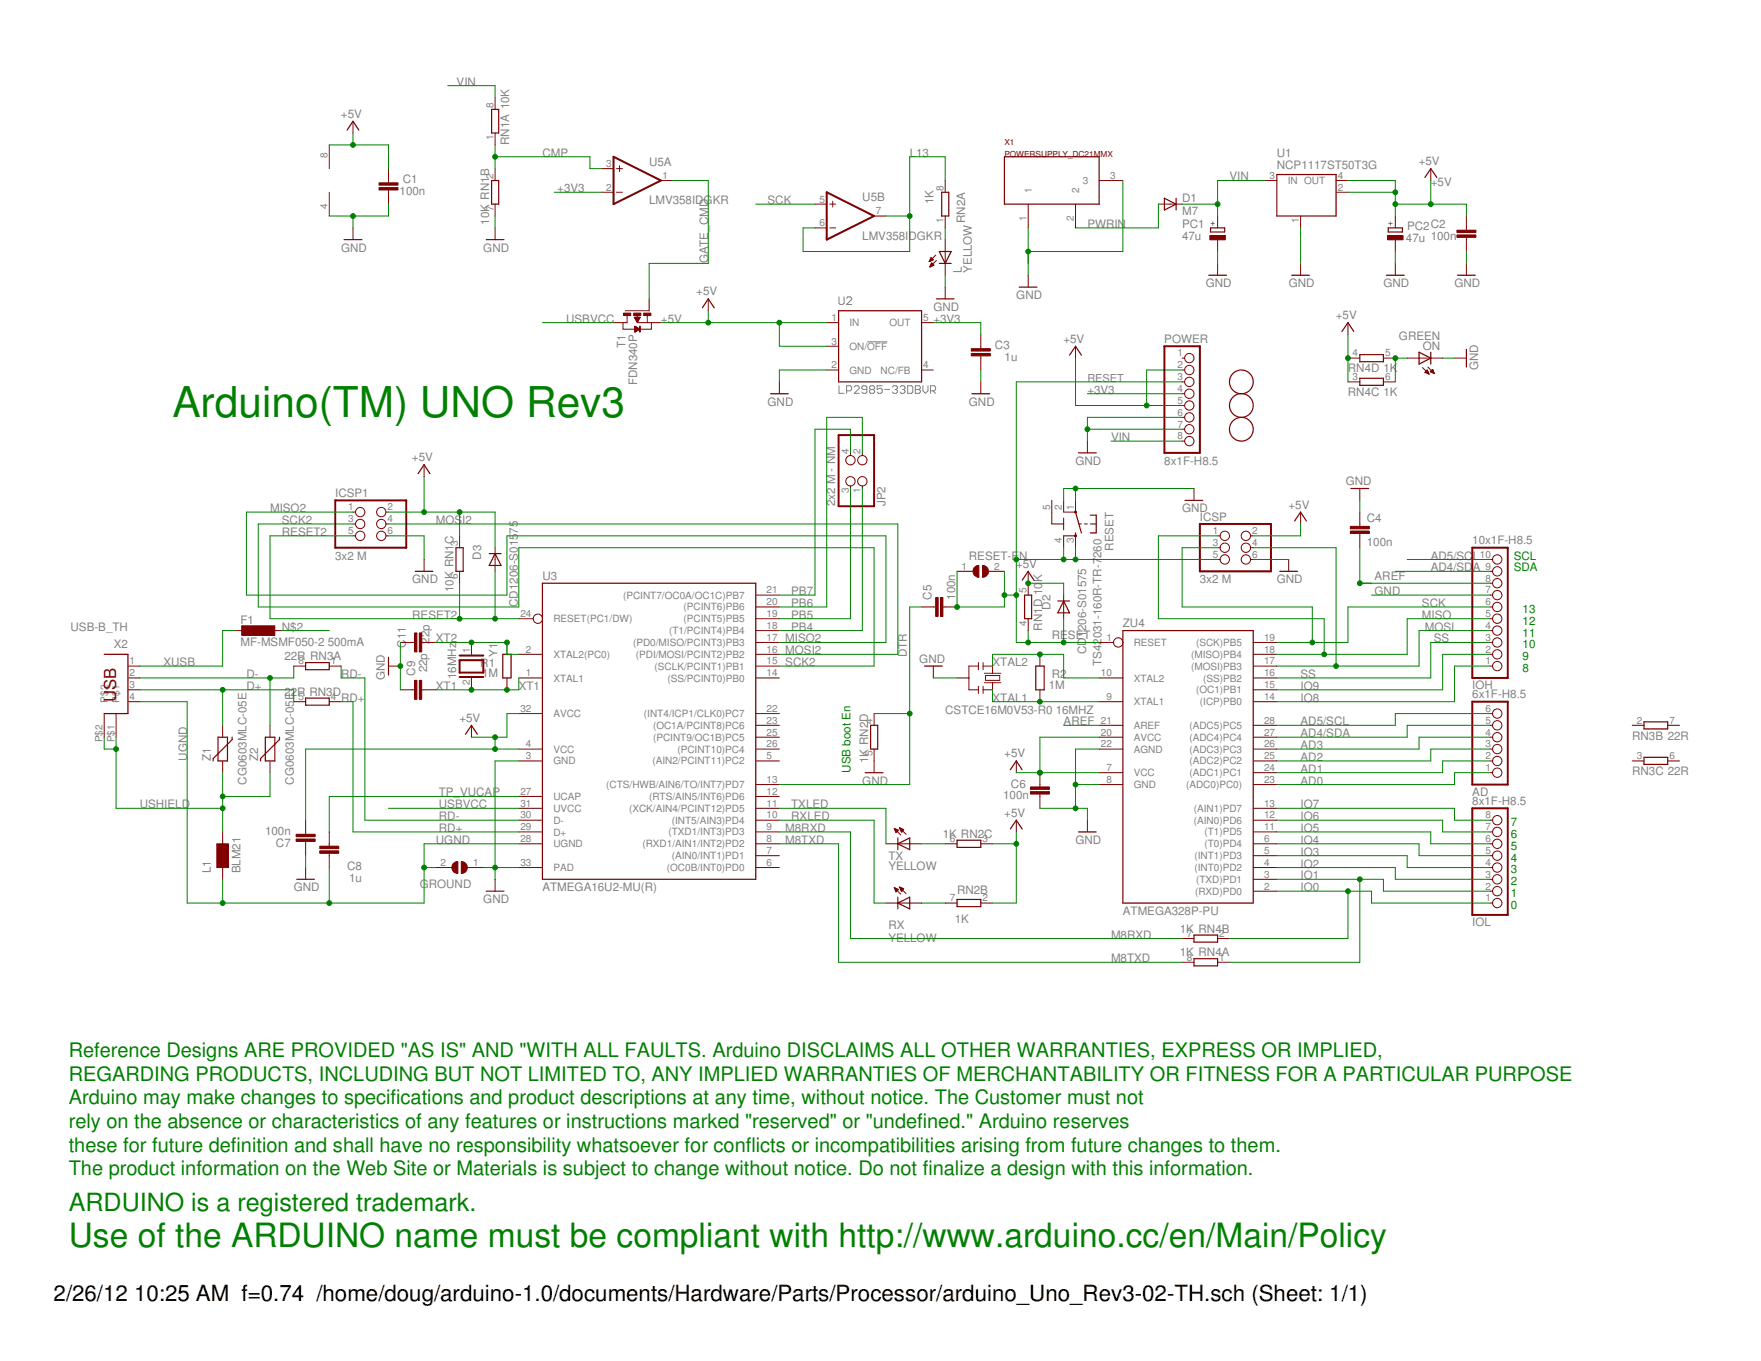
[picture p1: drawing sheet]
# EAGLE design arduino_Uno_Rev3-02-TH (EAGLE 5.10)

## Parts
AD  6x1F-H8.5  PINHD-1X6  [1X06]
C1  100n  C-EU0603-RND  [C0603-ROUND]
C2  100n  C-EU0603-RND  [C0603-ROUND]
C3  1u  C-EU0603-RND  [C0603-ROUND]
C4  100n  C-EU0603-RND  [C0603-ROUND]
C5  100n  C-EU0603-RND  [C0603-ROUND]
C6  100n  C-EU0603-RND  [C0603-ROUND]
C7  100n  C-EU0603-RND  [C0603-ROUND]
C8  1u  C-EU0603-RND  [C0603-ROUND]
C9  22p  C-EU0603-RND  [C0603-ROUND]
C11  22p  C-EU0603-RND  [C0603-ROUND]
D1  M7  DIODE-SMB  [SMB]
D2  CD1206-S01575  DIODE-MINIMELF  [MINIMELF]
D3  CD1206-S01575  DIODE-MINIMELF  [MINIMELF]
F1  MF-MSMF050-2 500mA  L-EUL1812  [L1812]
FD1  FIDUCIALMOUNT  [FIDUCIA-MOUNT]
FD2  FIDUCIALMOUNT  [FIDUCIA-MOUNT]
FD3  FIDUCIALMOUNT  [FIDUCIA-MOUNT]
GROUND  SJ  [SJ]
ICSP  3x2 M  PINHD-2X3  [2X03]
ICSP1  3x2 M  PINHD-2X3  [2X03]
IOH  10x1F-H8.5  PINHD-1X10_ARD  [1X10]
IOL  8x1F-H8.5  PINHD-1X8  [1X08]
JP2  2x2 M - NM  PINHD-2X2  [2X02]
L  YELLOW  LEDCHIP-LED0805  [CHIP-LED0805]
L1  BLM21  WE-CBF_0805  [0805]
ON  GREEN  LEDCHIP-LED0805  [CHIP-LED0805]
PC1  47u  CPOL-EUD  [PANASONIC_D]
PC2  47u  CPOL-EUD  [PANASONIC_D]
POWER  8x1F-H8.5  PINHD-1X8  [1X08]
R1  1M  R-EU_R0603  [R0603-ROUND]
R2  1M  R-EU_R0603  [R0603-ROUND]
RESET  TS42031-160R-TR-7260  TS42  [TS42]
RESET-EN  SJ  [SJ]
RN1  10K  4R-NCAY16  [CAY16]
RN2  1K  4R-NCAY16  [CAY16]
RN3  22R  4R-NCAY16  [CAY16]
RN4  1K  4R-NCAY16  [CAY16]
RX  YELLOW  LEDCHIP-LED0805  [CHIP-LED0805]
T1  FDN340P  PMOSSOT23  [SOT-23]
TX  YELLOW  LEDCHIP-LED0805  [CHIP-LED0805]
U1  NCP1117ST50T3G  MC33269ST-3.3T3  [SOT223]
U2  LP2985-33DBVR  LP2985-XXDBVR33  [SOT23-DBV]
U3  ATMEGA16U2-MU(R)  ATMEGA16U2-MU  [MLF32]
U5  LMV358IDGKR  LMV358MMX  [MSOP08]
U$1  DISCLAIMER  [DISCLAIMER]
X1  POWERSUPPLY_DC21MMX  [POWERSUPPLY_DC-21MM]
X2  USB-B_TH  PN61729  [PN61729]
Y1  16MHz  XTAL/S  [QS]
Y2  CSTCE16M0V53-R0 16MHZ  RESONATORMU  [RESONATOR]
Z1  CG0603MLC-05E  VARISTORCN0603  [CT/CN0603]
Z2  CG0603MLC-05E  VARISTORCN0603  [CT/CN0603]
ZU4  ATMEGA328P-PU  [DIL28-3]

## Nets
+3V3: C3.2 POWER.4 U2.5(OUT) U5.2(A:-IN)
+5V [usbvcc]: C1.2 C2.2 C6.2 C7.1 D2.C D3.C ICSP1.2 ICSP.2 PC2.+ POWER.2 POWER.5 RN1.3 RN1.5 RN2.2 RN2.3 RN4.3 RN4.4 T1.2(S) U1.2(OUT) U1.4(OUT) U2.1(IN) U2.3(ON/!OFF) U3.4(VCC) U3.32(AVCC) U5.8(P:V+) ZU4.7(VCC) ZU4.20(AVCC)
AD0: AD.1 ZU4.23((ADC0)PC0))
AD1: AD.2 ZU4.24((ADC1)PC1)
AD2: AD.3 ZU4.25((ADC2)PC2)
AD3: AD.4 ZU4.26((ADC3)PC3)
AD4/SDA: AD.5 IOH.9 ZU4.27((ADC4)PC4)
AD5/SCL: AD.6 IOH.10 ZU4.28((ADC5)PC5)
AREF [aref]: C4.2 IOH.8 ZU4.21(AREF)
CMP: RN1.1 RN1.2 U5.3(A:+IN)
D+: RN3.5 X2.3 Z1.1
D-: RN3.8 X2.2 Z2.1
DTR: C5.1 RN2.4 U3.13((CTS/HWB/AIN6/TO/INT7)PD7)
GATE_CMD: T1.3(G) U5.1(A:OUT)
GND [gnd]: C1.1 C2.1 C3.1 C4.1 C6.1 C7.2 C9.2 C11.2 GROUND.1 ICSP1.6 ICSP.6 IOH.7 L.C ON.C PC1.- PC2.- POWER.6 POWER.7 RESET.1 RESET.2 RN1.7 RN2.5 U1.1(GND/ADJ) U2.2(GND) U3.3(GND) U3.33(PAD) U5.4(P:V-) X1.1 X1.3 Y2.2 ZU4.8(GND) ZU4.22(AGND)
IO0: IOL.1 RN4.2 ZU4.2((RXD)PD0)
IO1: IOL.2 RN4.1 ZU4.3((TXD)PD1)
IO2: IOL.3 ZU4.4((INT0)PD2)
IO3: IOL.4 ZU4.5((INT1)PD3)
IO4: IOL.5 ZU4.6((T0)PD4)
IO5: IOL.6 ZU4.11((T1)PD5)
IO6: IOL.7 ZU4.12((AIN0)PD6)
IO7: IOL.8 ZU4.13((AIN1)PD7)
IO8: IOH.1 ZU4.14((ICP)PB0)
IO9: IOH.2 ZU4.15((OC1)PB1)
L13: RN2.8 U5.6(B:-IN) U5.7(B:OUT)
M8RXD: RN4.7 U3.9((TXD1/INT3)PD3)
M8TXD: RN4.8 U3.8((RXD1/AIN1/INT2)PD2)
MISO: ICSP.1 IOH.5 ZU4.18((MISO)PB4)
MISO2: ICSP1.1 U3.17((PD0/MISO/PCINT3)PB3)
MOSI: ICSP.4 IOH.4 ZU4.17((MOSI)PB3)
MOSI2: ICSP1.4 U3.16((PDI/MOSI/PCINT2)PB2)
N$1: L.A RN2.1
N$2 [usbvcc]: F1.1
N$3: ON.A RN4.5 RN4.6
N$35: RN2.7 RX.A
N$36: RN2.6 TX.A
PB4: JP2.1 U3.18((T1/PCINT4)PB4)
PB5: JP2.3 U3.19((PCINT5)PB5)
PB6: JP2.2 U3.20((PCINT6)PB6)
PB7: JP2.4 U3.21((PCINT7/OC0A/OC1C)PB7)
PWRIN [power]: D1.A X1.2
RD+: RN3.4 U3.29(D+)
RD-: RN3.1 U3.30(D-)
RESET: C5.2 D2.A ICSP.5 POWER.3 RESET-EN.1 RESET-EN.2 RESET.3 RESET.4 RN1.4 ZU4.1(RESET)
RESET2: D3.A ICSP1.5 RN1.6 U3.24(RESET(PC1/DW))
RXLED: RX.C U3.10((INT5/AIN3)PD4)
SCK: ICSP.3 IOH.6 U5.5(B:+IN) ZU4.19((SCK)PB5)
SCK2: ICSP1.3 U3.15((SCLK/PCINT1)PB1)
SS: IOH.3 ZU4.16((SS)PB2)
TP_VUCAP: C8.1 U3.27(UCAP)
TXLED: TX.C U3.11((XCK/AIN4/PCINT12)PD5)
UGND [gnd]: C8.2 GROUND.2 L1.1 U3.28(UGND) X2.4
USBVCC [usbvcc]: T1.1(D) U3.31(UVCC)
USHIELD [gnd]: L1.2 X2.P$1 X2.P$2 Z1.2 Z2.2
VIN [power]: D1.C PC1.+ POWER.8 RN1.8 U1.3(IN)
XT1: C9.1 R1.1 U3.1(XTAL1) Y1.2
XT2: C11.1 R1.2 U3.2(XTAL2(PC0)) Y1.1
XTAL1: R2.1 Y2.3 ZU4.9(XTAL1)
XTAL2: R2.2 Y2.1 ZU4.10(XTAL2)
XUSB [usbvcc]: F1.2 X2.1
Unconnected: POWER.1 RN3.2 RN3.3 RN3.6 RN3.7 U2.4(NC/FB) U3.5((AIN2/PCINT11)PC2) U3.6((OC0B/INT0)PD0) U3.7((AIN0/INT1)PD1) U3.12((RTS/AIN5/INT6)PD6) U3.14((SS/PCINT0)PB0) U3.22((INT4/ICP1/CLK0)PC7) U3.23((OC1A/PCINT8)PC6) U3.25((PCINT9/OC1B)PC5) U3.26((PCINT10)PC4)

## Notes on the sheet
- Arduino(TM) UNO Rev3
- SCL
- SDA
- 13
- 12
- 11
- 10
- 9
- 8
- USB boot En
- 7
- 6
- 5
- 4
- 3
- 2
- 1
- 0
- Use of the ARDUINO name must be compliant with http://www.arduino.cc/en/Main/Policy

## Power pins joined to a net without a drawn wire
5-GND: RESET.5(5-GND)
